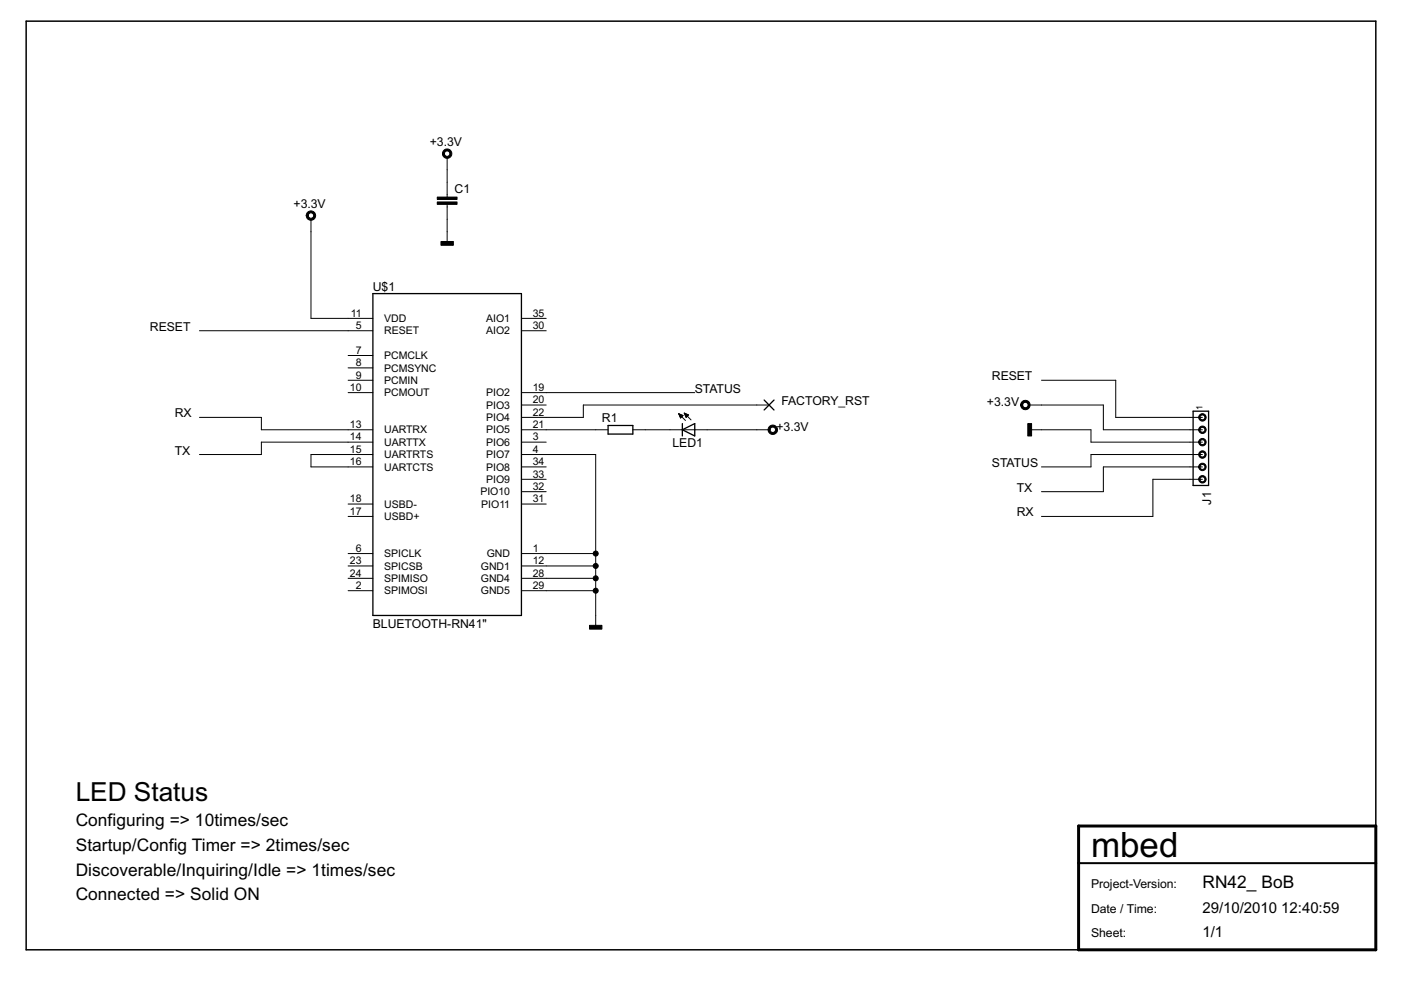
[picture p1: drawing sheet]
<svg xmlns="http://www.w3.org/2000/svg" width="297mm" height="210mm" viewBox="0 0 297 210" stroke-linecap="round" stroke-linejoin="round" font-family="sans-serif">
<path d="M5.5 4.5h286.2zM291.7 4.5v170.6zM5.5 4.5v196.9zM5.5 201.4h223.2z" fill="#000" stroke="#000" stroke-width=".32"/>
<path d="M228.7 175.1h63zM291.7 175.1v7.9zM228.7 175.1v7.9zM291.7 183v18.4zM228.7 183v18.4zM228.7 201.4h63z" fill="#000" stroke="#000" stroke-width=".63"/>
<path d="M228.7 183h63z" fill="#000" stroke="#000" stroke-width=".42"/>
<g fill="#000" stroke="#000" stroke-width=".21">
<path d="M94.8 38.6v2.7zM94.8 33.4v2.6zM94.8 36v2.6zM65.9 46.5v2.6zM94.8 43.9v2.6zM94.8 41.3v.5zM94.8 43.3v.6zM94.8 49.1v2.7zM94.8 46.5v2.6zM65.9 49.1v18.4zM73.8 70.1h5.3zM73.8 75.4h5.3z"/>
<path d="M73.8 78h5.3zM73.8 67.5h5.3zM65.9 67.5h7.9zM42.3 70.1h31.5zM110.6 67.5h5.2zM110.6 70.1h5.2zM55.4 93.7v2.7zM42.3 96.4h13.1zM55.4 88.5v2.6zM42.3 88.5h13.1zM65.9 96.4v2.6zM73.8 80.6h5.3z"/>
<path d="M73.8 83.2h5.3zM73.8 91.1h5.3zM73.8 93.7h5.3zM73.8 96.4h5.3zM73.8 99h5.3zM65.9 96.4h7.9zM65.9 99h7.9zM55.4 93.7h18.4zM55.4 91.1h18.4zM110.6 93.7h5.2zM110.6 96.4h5.2zM110.6 83.2h5.2z"/>
<path d="M110.6 85.9h5.2zM110.6 91.1h5.2zM110.6 88.5h5.2zM110.6 99h5.2zM115.8 96.4h10.5zM115.8 83.2h31.5zM115.8 88.5h7.9zM123.7 85.9v2.6zM123.7 85.9h36.7zM126.3 91.1h2.6zM126.3 96.4v21zM115.8 91.1h10.5z"/>
<path d="M134.2 91.1h2.6zM142 91.1h2.7zM136.8 91.1h5.2zM143.9 87.7l.9 .4zM143.9 87.8h.2zM144 87.9h.4zM144 88.1h.7zM144.1 88.2h.6zM144.1 88.3h.5zM144.2 88.4h.3zM143.9 87.7l.4 .9zM144.8 88.1l-.5 .5z"/>
<path d="M145.1 87.6l.9 .4zM145.1 87.7h.2zM145.2 87.8h.4zM145.2 87.9h.7zM145.3 88.1h.6zM143.9 87.7l1.4 1.5zM145.3 88.2h.5zM145.4 88.3h.3zM145.1 87.6l.4 .9zM146 88l-.5 .5zM145.1 87.6l1.4 1.4zM144.7 91.1h2.6z"/>
<path d="M147.3 91.1h2.6zM160.4 91.1h2.7zM160.4 85.9h2.7zM149.9 91.1h10.5zM218.2 85.9h2.6zM218.2 91.1h2.6zM231.3 91.1v2.6zM220.8 91.1h10.5zM231.3 96.4v2.6zM220.8 99h10.5zM233.9 85.9v5.2zM220.8 85.9h13.1z"/>
<path d="M233.9 99v5.2zM236.6 80.6v7.9zM220.8 80.6h15.8zM252.3 88.5h2.6zM252.3 91.1h2.6zM252.3 93.7h2.6zM252.3 96.4h2.6zM252.3 99h2.6zM231.3 93.7h21zM233.9 91.1h18.4zM233.9 99h18.4zM236.6 88.5h15.7z"/>
<path d="M231.3 96.4h21zM73.8 117.4h5.3zM73.8 109.5h5.3zM73.8 106.9h5.3zM73.8 120h5.3zM110.6 117.4h5.2zM110.6 120h5.2zM110.6 101.6h5.2zM110.6 104.2h5.2zM110.6 106.9h5.2zM115.8 117.4h10.5zM115.8 120h10.5z"/>
<path d="M126.3 117.4v2.6zM126.3 120v2.6zM220.8 104.2h13.1zM244.4 101.6v7.9zM220.8 109.5h23.6zM252.3 101.6h2.6zM244.4 101.6h7.9zM73.8 125.2h5.3zM73.8 122.6h5.3zM110.6 122.6h5.2zM110.6 125.2h5.2zM115.8 122.6h10.5z"/>
<path d="M115.8 125.2h10.5zM126.3 130.5v2.6zM126.3 122.6v2.6zM126.3 125.2v5.3z"/>
<path d="M94.2 31.8a1 1 0 0 1 1.5 .4 1 1 0 0 1-.7 1.3 1 1 0 0 1-1.2-.9h.4a.58 .58 0 0 1 .9-.5 .58 .58 0 0 1 .1 1 .58 .58 0 0 1-.9-.3l-.1-.2h-.4z" fill-rule="evenodd"/>
<path d="M65.1 45.1a1 1 0 0 1 1.6 0 1 1 0 0 1-.5 1.6 1 1 0 0 1-1.3-1h.4a.58 .58 0 0 1 .8-.6 .58 .58 0 0 1 .2 1 .58 .58 0 0 1-.9-.2l-.1-.2h-.4z" fill-rule="evenodd"/>
<path d="M163 90.5a1 1 0 0 1 1.7 0 1 1 0 0 1-.5 1.6 1 1 0 0 1-1.3-1h.4a.58 .58 0 0 1 .7-.6 .58 .58 0 0 1 .3 1 .58 .58 0 0 1-1-.2v-.2h-.4z" fill-rule="evenodd"/>
<path d="M216.6 85.3a1 1 0 0 1 1.6 0 1 1 0 0 1-.5 1.5 1 1 0 0 1-1.3-.9h.4a.58 .58 0 0 1 .9-.5 .58 .58 0 0 1 .1 .9 .58 .58 0 0 1-.9-.3l-.1-.1h-.4z" fill-rule="evenodd"/>
<path d="M254.3 88a.79 .79 0 0 1 1.3 .1 .79 .79 0 0 1-.4 1.2 .79 .79 0 0 1-1.1-.8h.3a.53 .53 0 0 1 .8-.5 .53 .53 0 0 1 .1 .9 .53 .53 0 0 1-.9-.2v-.2h-.3z" fill-rule="evenodd"/>
<path d="M254.3 90.6a.79 .79 0 0 1 1.3 .1 .79 .79 0 0 1-.4 1.2 .79 .79 0 0 1-1.1-.8h.3a.53 .53 0 0 1 .8-.4 .53 .53 0 0 1 .1 .8 .53 .53 0 0 1-.9-.2v-.2h-.3z" fill-rule="evenodd"/>
<path d="M254.3 93.2a.79 .79 0 0 1 1.3 .1 .79 .79 0 0 1-.4 1.2 .79 .79 0 0 1-1.1-.8h.3a.53 .53 0 0 1 .8-.4 .53 .53 0 0 1 .1 .9 .53 .53 0 0 1-.9-.3v-.2h-.3z" fill-rule="evenodd"/>
<path d="M254.3 95.9a.79 .79 0 0 1 1.3 .1 .79 .79 0 0 1-.4 1.1 .79 .79 0 0 1-1.1-.7h.3a.53 .53 0 0 1 .8-.5 .53 .53 0 0 1 .1 .9 .53 .53 0 0 1-.9-.2v-.2h-.3z" fill-rule="evenodd"/>
<path d="M254.3 98.5a.79 .79 0 0 1 1.3 .1 .79 .79 0 0 1-.4 1.2 .79 .79 0 0 1-1.1-.8h.3a.53 .53 0 0 1 .8-.4 .53 .53 0 0 1 .1 .8 .53 .53 0 0 1-.9-.2v-.2h-.3z" fill-rule="evenodd"/>
<path d="M254.3 101.1a.79 .79 0 0 1 1.3 .1 .79 .79 0 0 1-.4 1.2 .79 .79 0 0 1-1.1-.8h.3a.53 .53 0 0 1 .8-.4 .53 .53 0 0 1 .1 .9 .53 .53 0 0 1-.9-.3v-.2h-.3z" fill-rule="evenodd"/>
<circle cx="126.3" cy="120" r=".53"/>
<circle cx="126.3" cy="117.4" r=".53"/>
<circle cx="126.3" cy="125.2" r=".53"/>
<circle cx="126.3" cy="122.6" r=".53"/>
</g>
<path d="M92.7 42.8h4.2v.5h-4.2zM92.7 41.8h4.2v.5h-4.2zM93.5 51.2h2.6v.8h-2.6zM217.9 89.8h.8v2.6h-.8zM125 132.6h2.6v.8h-2.6z" fill="#000" stroke="#000" stroke-width=".21"/>
<g fill="#000" stroke="#000" stroke-width=".28">
<path d="M79.1 62.3v68.2zM79.1 62.3h31.5zM128.9 92h5.3zM128.9 90.2v1.8zM128.9 90.2h5.3zM134.2 90.2v1.8zM144.7 91.1l2.6-1.3zM144.7 91.1v1.3zM144.7 89.8v1.3zM144.7 91.1l2.6 1.3zM147.3 91.1v1.3zM147.3 89.8v1.3z"/>
<path d="M162 84.8l2.1 2.1zM164.1 84.8l-2.1 2.1zM253 87.2h3.2zM256.2 87.2v15.7zM253 87.2v15.7zM253 102.9h3.2zM79.1 130.5h31.5zM110.6 62.3v68.2z"/>
</g>
<text font-size="8.3" x="231.3" y="181.7">mbed</text>
<text font-size="6.2" x="16" y="169.9">LED Status</text>
<g font-size="4.1">
<text x="16" y="175.1">Configuring =&gt; 10times/sec</text>
<text x="16" y="180.4">Startup/Config Timer =&gt; 2times/sec</text>
<text x="16" y="185.6">Discoverable/Inquiring/Idle =&gt; 1times/sec</text>
<text x="16" y="190.9">Connected =&gt; Solid ON</text>
<text x="254.9" y="188.3">RN42_ BoB</text>
</g>
<g font-size="3.6">
<text x="254.9" y="193.5">29/10/2010</text>
<text x="271.7" y="193.5">12:40:59</text>
<text x="254.9" y="198.8">1/1</text>
</g>
<g font-size="2.9">
<text x="91.1" y="31">+3.3V</text>
<text x="96.4" y="40.9">C1</text>
<text x="62.3" y="44.1">+3.3V</text>
<text x="79.1" y="61.7">U$1</text>
<text x="31.8" y="70.1">RESET</text>
<text x="147.3" y="83.2">STATUS</text>
<text x="210.3" y="80.6">RESET</text>
<text x="37" y="88.5">RX</text>
<text x="127.6" y="89.6">R1</text>
<text x="165.7" y="85.9">FACTORY_RST</text>
<text x="209.3" y="86.1">+3.3V</text>
<text x="142.6" y="94.8">LED1</text>
<text x="164.6" y="91.4">+3.3V</text>
<text x="37" y="96.4">TX</text>
<text x="210.3" y="99">STATUS</text>
<text x="215.6" y="104.2">TX</text>
<text x="256.8" y="107" transform="rotate(-90 256.8 107)">J1</text>
<text x="215.6" y="109.5">RX</text>
<text x="79.1" y="133.1">BLUETOOTH-RN41&quot;</text>
<text x="231.3" y="188.3">Project-Version:</text>
<text x="231.3" y="193.5">Date / Time:</text>
<text x="231.3" y="198.8">Sheet:</text>
</g>
<g font-size="2.5">
<text x="74.4" y="67.1">11</text>
<text x="75.4" y="69.8">5</text>
<text x="81.5" y="70.9">RESET</text>
<text x="81.5" y="68.3">VDD</text>
<text x="103.1" y="68.3">AIO1</text>
<text x="103.1" y="70.9">AIO2</text>
<text x="113" y="67.1">35</text>
<text x="113" y="69.8">30</text>
<text x="75.4" y="75">7</text>
<text x="75.4" y="77.6">8</text>
<text x="81.5" y="76.2">PCMCLK</text>
<text x="74.2" y="82.9">10</text>
<text x="75.4" y="80.3">9</text>
<text x="81.5" y="78.8">PCMSYNC</text>
<text x="81.5" y="81.4">PCMIN</text>
<text x="113" y="82.9">19</text>
<text x="81.5" y="84">PCMOUT</text>
<text x="103.1" y="84">PIO2</text>
<text x="103.1" y="86.7">PIO3</text>
<text x="103.1" y="89.3">PIO4</text>
<text x="113" y="85.5">20</text>
<text x="113" y="88.1">22</text>
<text x="74.2" y="90.8">13</text>
<text x="74.2" y="93.4">14</text>
<text x="81.5" y="91.9">UARTRX</text>
<text x="81.5" y="94.5">UARTTX</text>
<text x="103.1" y="94.5">PIO6</text>
<text x="103.1" y="91.9">PIO5</text>
<text x="113" y="93.4">3</text>
<text x="113" y="90.8">21</text>
<text x="74.2" y="96">15</text>
<text x="74.2" y="98.6">16</text>
<text x="81.5" y="97.2">UARTRTS</text>
<text x="81.5" y="99.8">UARTCTS</text>
<text x="103.1" y="97.2">PIO7</text>
<text x="103.1" y="99.8">PIO8</text>
<text x="113" y="96">4</text>
<text x="113" y="101.3">33</text>
<text x="113" y="98.6">34</text>
<text x="74.2" y="106.5">18</text>
<text x="81.5" y="107.7">USBD-</text>
<text x="101.9" y="105">PIO10</text>
<text x="102" y="107.7">PIO11</text>
<text x="103.1" y="102.4">PIO9</text>
<text x="113" y="103.9">32</text>
<text x="113" y="106.5">31</text>
<text x="74.2" y="109.1">17</text>
<text x="81.5" y="110.3">USBD+</text>
<text x="74.2" y="119.6">23</text>
<text x="75.4" y="117">6</text>
<text x="81.5" y="118.2">SPICLK</text>
<text x="103.2" y="118.2">GND</text>
<text x="113" y="117">1</text>
<text x="113" y="119.6">12</text>
<text x="74.2" y="122.3">24</text>
<text x="75.4" y="124.9">2</text>
<text x="81.5" y="120.8">SPICSB</text>
<text x="81.5" y="123.4">SPIMISO</text>
<text x="102" y="120.8">GND1</text>
<text x="102" y="123.4">GND4</text>
<text x="113" y="122.3">28</text>
<text x="113" y="124.9">29</text>
<text x="81.5" y="126">SPIMOSI</text>
<text x="102" y="126">GND5</text>
</g>
<text font-size="2.1" x="254.9" y="86.9" transform="rotate(-90 254.9 86.9)">1</text>
</svg>
